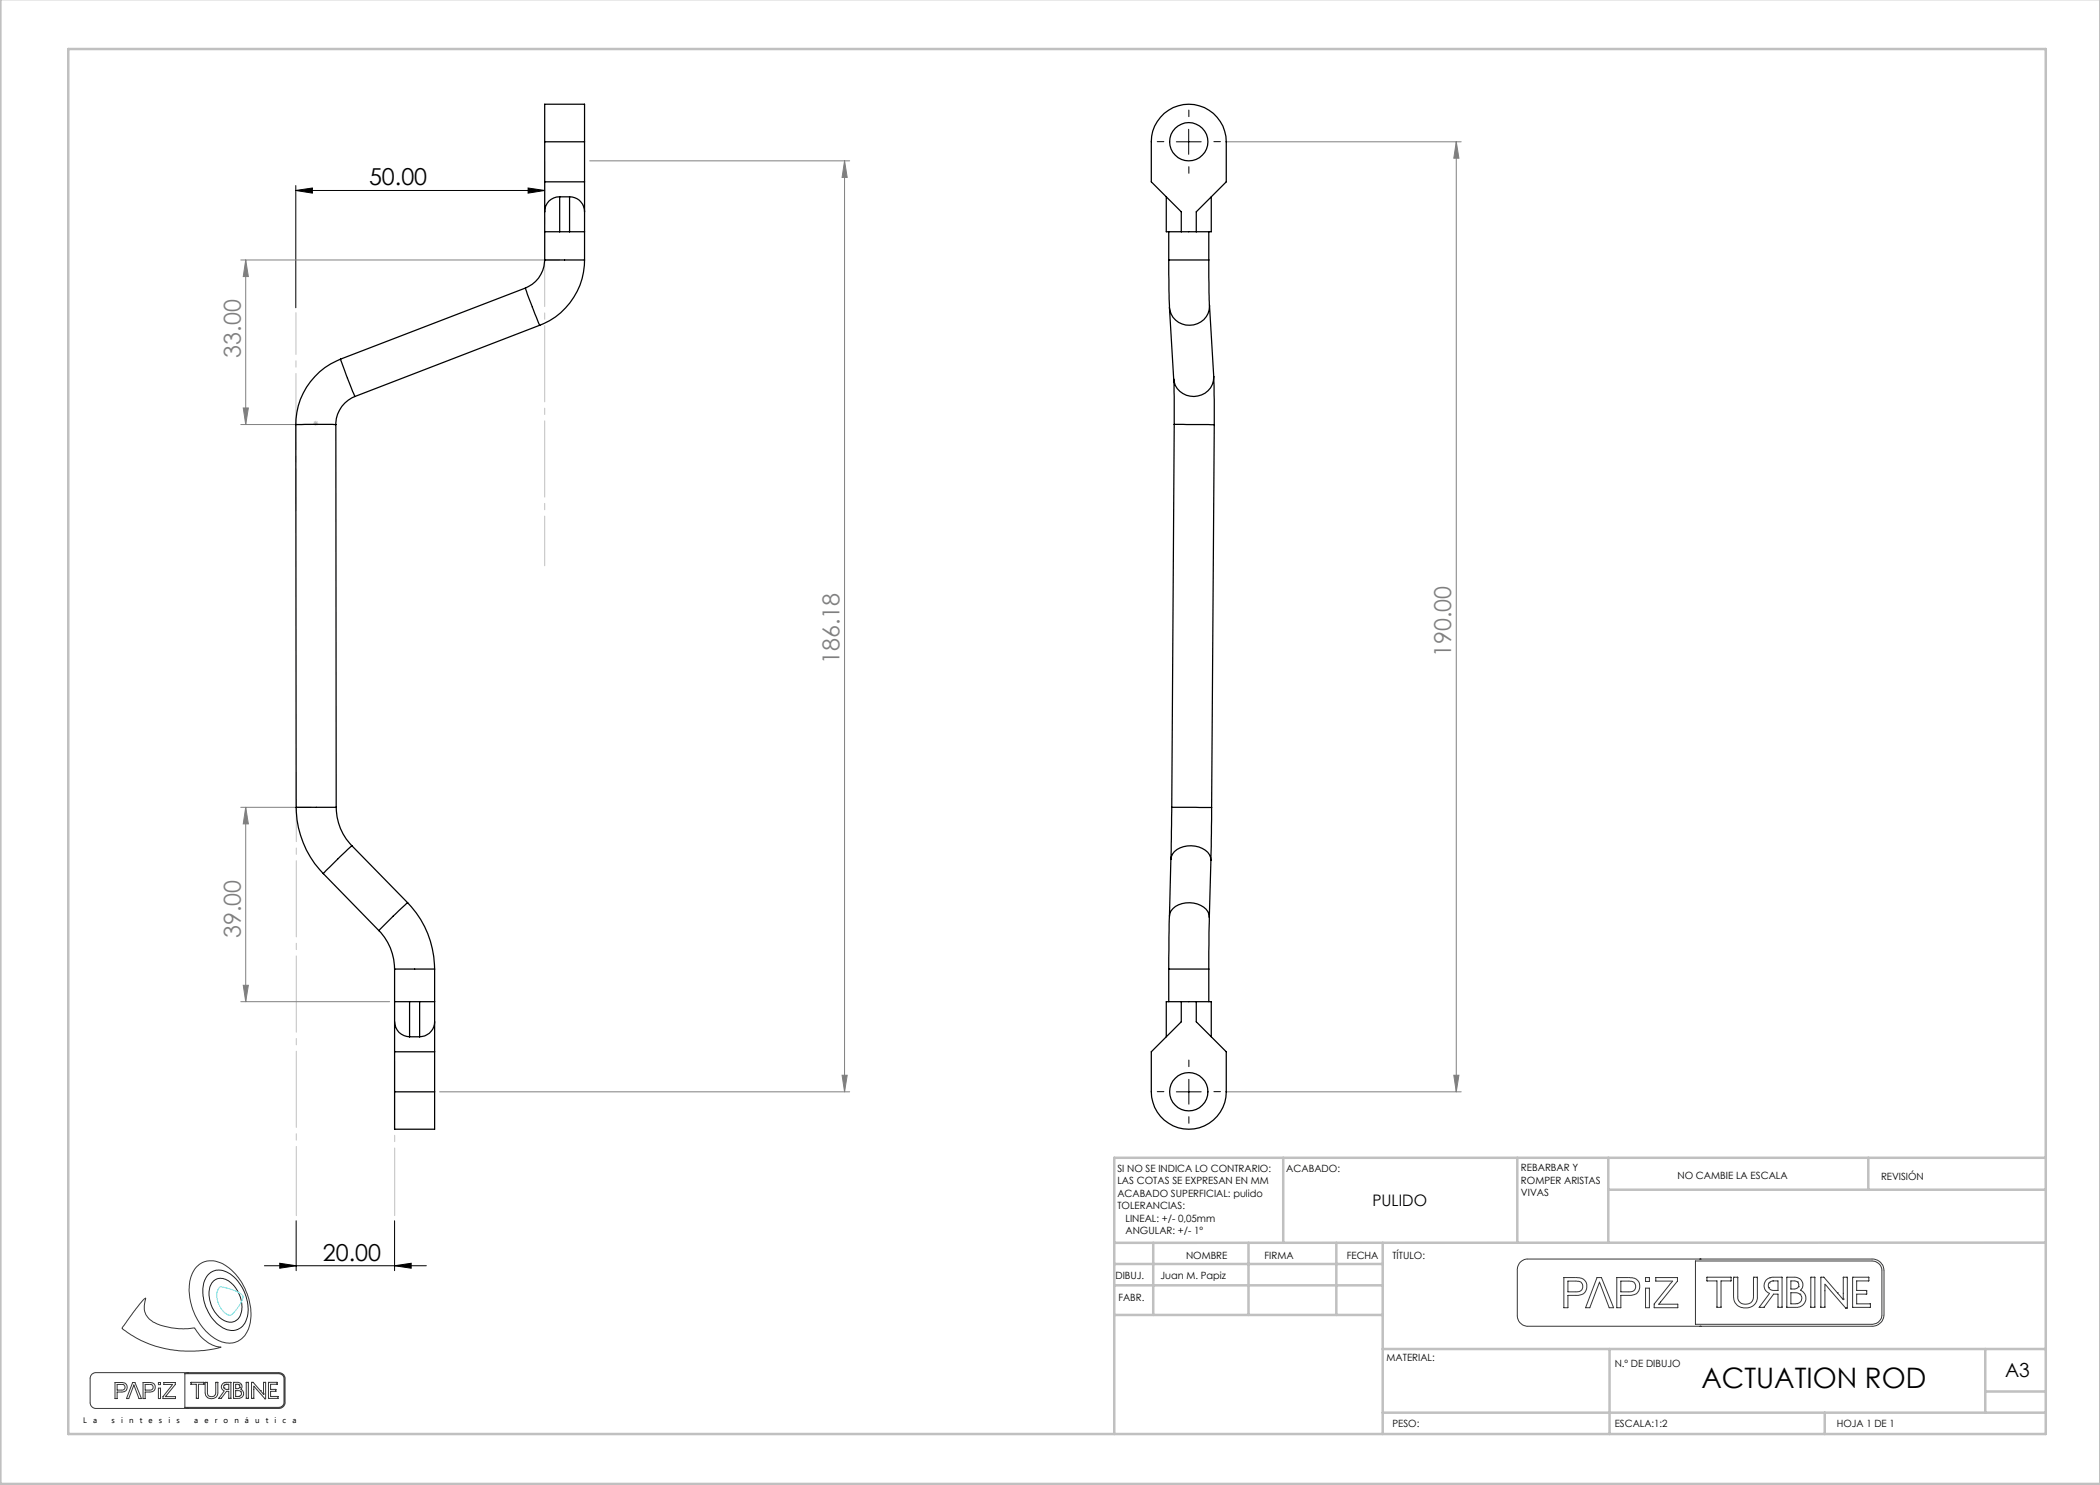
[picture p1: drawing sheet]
<svg xmlns="http://www.w3.org/2000/svg" width="420mm" height="297mm" viewBox="0 0 420 297" stroke-linecap="round" stroke-linejoin="round" font-family="sans-serif">
<g fill="none" stroke="#000" stroke-width=".2">
<path d="M59.2 38.1l3.3-.5v1zM59.2 37.1v24.5M59.2 38.1h49.7M105.6 37.6l3.3 .5-3.3 .5zM235.3 28.4h4.9M237.7 25.9v5M235.3 218.4h4.9M237.8 215.9v4.9M52.9 253.1h32.4M56 252.7l3.2 .4-3.2 .5zM59.2 244.2v9.9M78.9 253.1l3.3-.4v.9z"/>
<path d="M78.9 244.2v9.9"/>
</g>
<path d="M41.6 255a3.3 3.3 0 0 1 4.6-.1 8.5 8.5 0 0 1 3 9.2 3.1 3.1 0 0 1-5.1 1.2 8.3 8.3 0 0 1-3-9.5zM42.8 256.1a2.75 2.75 0 0 1 3.8 .8 5.8 5.8 0 0 1 1.2 6.7 2.41 2.41 0 0 1-3.7 .1 6 6 0 0 1-1.8-7.1z" fill="none" stroke="#191924" stroke-width=".2"/>
<g fill="none" stroke="#373737" stroke-width=".2">
<path d="M28.9 259.7h.2l-.1 .5a3.6 3.6 0 0 0 2.5 4.6 14.8 14.8 0 0 0 7.4 .8 7.3 7.3 0 0 0 5.3 3.8l-2.8 .6a22.3 22.3 0 0 1-17-4.3l2.8-3.9zM39.5 253.2a4.6 4.6 0 0 1 6.1 .2 11.8 11.8 0 0 1 4.2 12.1 4.2 4.2 0 0 1-6.6 2.3 11.8 11.8 0 0 1-5-12.6l.7-1.4zM304.1 252.4l.7-.5 .5-.1h69.1a2.35 2.35 0 0 1 2.4 2.3v8.9a2.42 2.42 0 0 1-2.4 2.3h-68.8a2.17 2.17 0 0 1-2.1-2.2v-9.3l.1-.7zM312.8 255.5h2.3a1.85 1.85 0 0 1 2.2 2.3 1.83 1.83 0 0 1-2.2 1.3h-1.5v2.4h-.8zM313.6 256.2h1.5a1.12 1.12 0 0 1 1.5 1.1 1.12 1.12 0 0 1-1.5 1.1h-1.5zM319.4 255.5h.9l2.4 6h-.9l-1.9-5.1-1.9 5.1h-.9zM323.4 255.5h2.2a1.81 1.81 0 0 1 2.3 1.6 1.79 1.79 0 0 1-2.2 2h-1.5v2.4h-.8zM324.2 256.2h1.5a1.12 1.12 0 0 1 1.4 1.1 1.12 1.12 0 0 1-1.4 1.1h-1.5zM329.1 255.5h.8v.8h-.8zM329.1 257.6h.8v3.9h-.8zM331.2 255.5h4.3v.7l-3.7 4.6h3.8v.7h-4.8v-.7l3.7-4.6h-3.3zM339.1 252.2h35.3a1.99 1.99 0 0 1 2 1.9v8.9a1.99 1.99 0 0 1-2 1.9h-35.3z"/>
<path d="M340 251.8h.1M341.4 255.4h4.8v.8h-2v5.3h-.8v-5.3h-2zM346.7 255.4h.9v3.9a1.57 1.57 0 0 0 1.5 1.5 1.57 1.57 0 0 0 1.6-1.5v-3.9h.8v4a2.42 2.42 0 0 1-1.7 2.1 2.42 2.42 0 0 1-2.6-.8l-.3-.3-.2-.9zM353.2 256l.5-.3 .7-.3h2v6.1h-.8v-2.7h-.9l-1.9 2.7h-1l2.1-2.8a1.67 1.67 0 0 1-.7-2.7zM353.7 257.5h.1M353.8 256.6l-.1 .3v.6M353.8 256.6h.1M354 255.5h.1M354.5 256.2h.1M354.5 256.2h1.1v1.9h-1.2l-.7-.6M354.5 256.2l-.7 .4M357.4 255.4h1.5a1.53 1.53 0 0 1 1.5 .9 1.53 1.53 0 0 1-.3 1.8 1.79 1.79 0 0 1 1 2 1.79 1.79 0 0 1-1.9 1.4h-1.8z"/>
<path d="M359.5 256.4l.2 .3v.6M359.5 256.4l-.5-.2h-.8v1.6h.9l.6-.5M359.5 256.4h.1M359.7 257.3h.1M360 258.8h.1M360 258.8a1.09 1.09 0 0 1 .3 1.2 1.09 1.09 0 0 1-.9 .7M360 258.8l-.7-.3h-1.1v2.3l1.2-.1M360.1 258.1h.1M362.2 255.4h.8v6.1h-.8zM367.5 258.6l1.2 1.4v-.2M367.5 258.6l-2.7-3.2h-.6v6.1h.8v-4.7l4.1 4.8h.4v-6.2h-.8v4.4M367.5 258.6h.1"/>
<path d="M368.7 259.8h.1M370.5 255.4h3.3v.8h-2.5v1.9h2v.7h-2v2h2.8v.7h-3.6zM18.4 274.8l.7-.3h36.6a1.21 1.21 0 0 1 1.3 1.2v4.8a1.21 1.21 0 0 1-1.3 1.2h-36.5a1.21 1.21 0 0 1-1.2-1.1v-5zM23 276.5h1.2a.98 .98 0 0 1 1.3 .9 .98 .98 0 0 1-1.3 1h-.8v1.3h-.4zM23.4 276.9h.8a.59 .59 0 0 1 .8 .6 .59 .59 0 0 1-.8 .5h-.8zM26.5 276.5h.5l1.3 3.2h-.5l-1-2.7-1 2.7h-.5zM28.6 276.5h1.2a.98 .98 0 0 1 1.3 .9 .98 .98 0 0 1-1.2 1h-.9v1.3h-.4zM29 276.9h.8a.59 .59 0 0 1 .8 .5 .59 .59 0 0 1-.7 .6h-.9zM31.7 276.5h.4v.4h-.4zM31.7 277.6h.4v2.1h-.4zM32.8 276.5h2.3v.4l-2 2.4h2v.4h-2.5v-.4l1.9-2.4h-1.7zM37 274.7h18.7a1.03 1.03 0 0 1 1.1 1v4.8a1.09 1.09 0 0 1-1.1 1h-18.7z"/>
<path d="M37.5 274.5h.1M38.2 276.5h2.6v.4h-1.1v2.8h-.4v-2.8h-1.1zM41 276.5h.5v2a.83 .83 0 0 0 .8 .8 .83 .83 0 0 0 .8-.8v-2h.5v2a1.27 1.27 0 0 1-1.3 1.2 1.27 1.27 0 0 1-1.3-1.2zM44.4 276.8l.6-.3h1.2v3.2h-.4v-1.4h-.5l-1 1.4h-.6l1.1-1.5a.88 .88 0 0 1-.4-1.4zM44.8 277.6h.1M44.8 277.1h.1M44.8 277.1v.5M44.9 276.5h.1M45.2 276.9h.6v1h-.6l-.4-.3M45.2 276.9l-.4 .2M45.2 276.9h.1M46.7 276.5h.8a.8 .8 0 0 1 .8 .4 .8 .8 0 0 1-.1 .9 .96 .96 0 0 1 .5 1.2 .96 .96 0 0 1-1 .7h-1z"/>
<path d="M47.8 279.3h.1M47.8 277h.1M47.8 277l.1 .5M47.8 277l-.7-.1v.8h.5l.3-.2M47.9 277.5h.1M48.1 278.3a.58 .58 0 0 1 .2 .6 .58 .58 0 0 1-.5 .4M48.1 278.3l-1-.2v1.2h.7M48.1 278.3h.1M48.2 277.8h.1M49.2 276.5h.5v3.2h-.5zM52.1 278.1l-1.5-1.6h-.3v3.2h.5v-2.5l2.2 2.5h.1v-3.2h-.4v2.3M52.1 278.1h.1"/>
<path d="M52.1 278.1l.6 .7M52.7 278.8h.1M53.7 276.5h1.7v.4h-1.3v1h1.1v.4h-1.1v1h1.5v.4h-1.9zM340 265.3h.1M359.4 260.7h.1M37.5 281.7h.1"/>
</g>
<path d="M62.7 84.7h.9M62.8 84.3l.7 .7M63.1 84.2v1M63.5 84.3l-.7 .7" fill="none" stroke="#c0c0c0" stroke-width=".2"/>
<path d="M44 257.3l1.1 .3a5.5 5.5 0 0 1 3.5 1.7 6.5 6.5 0 0 1-2.6 3.8 4.2 4.2 0 0 1-2.6-4.4l.2-.9z" fill="none" stroke="#71e1e1" stroke-width=".2"/>
<g fill="none" stroke="#808080" stroke-width=".2">
<path d="M117.9 32.2h52M168.9 32.2l.5 3.3h-1zM168.9 32.2v186.2M245.1 28.4h47.1M291.3 28.4l.5 3.2h-1zM291.3 28.4v190M48.2 52h63.7M49.1 52l.6 3.3h-1.1zM49.1 52v32.9M48.2 84.9h14M48.6 81.6h1.1l-.6 3.3zM48.2 161.5h14.1"/>
<path d="M49.1 161.5v38.8M49.1 161.5l.6 3.3h-1.1zM48.6 197.1h1.1l-.6 3.2zM48.2 200.3h29.7M87.9 218.4h82M168.4 215h1l-.5 3.4zM245.1 218.4h47.1M290.8 215h1l-.5 3.4z"/>
</g>
<path d="M232.8 28.3h-1.4M237.8 23.3v-1.3M237.8 33.3v1.4M242.8 28.3h1.3M232.8 218.3h-1.3M237.8 213.3v-1.3M242.8 218.3h1.3M237.8 223.3v1.4" fill="none" stroke="#000" stroke-width=".2" stroke-dasharray="15.2 1.3 1.3 1.3"/>
<path d="M108.9 32.3v80.9" fill="none" stroke="#c0c0c0" stroke-width=".2" stroke-dasharray="15.2 1.3 1.3 1.3" stroke-dashoffset="5.3"/>
<path d="M59.2 102.1v-39.6" fill="none" stroke="#c0c0c0" stroke-width=".2" stroke-dasharray="15.2 1.3 1.3 1.3" stroke-dashoffset="6.9"/>
<path d="M59.3 154.5v88.6" fill="none" stroke="#c0c0c0" stroke-width=".2" stroke-dasharray="15.2 1.3 1.3 1.3" stroke-dashoffset="1.4"/>
<path d="M78.9 212.3v30.8" fill="none" stroke="#c0c0c0" stroke-width=".2" stroke-dasharray="15.2 1.3 1.3 1.3" stroke-dashoffset="1.7"/>
<g fill="none" stroke="#c0c0c0" stroke-width=".5">
<path d="M.1 -.1v296.9h419.9M13.7 9.8h395.5v277h-395.5zM256.6 231.6v17M303.5 231.6v17M321.7 231.6v17M321.7 237.9h87.5M373.7 231.6v6.3M409.2 231.6h-186.4v55.2M222.8 257.1h53.7M222.8 252.8h53.7M230.6 248.6v14.4M249.7 248.6v14.4"/>
<path d="M267.3 248.6v14.4M276.5 248.6v38.2M409.2 248.5l-186.4 .1M222.8 263h53.7M276.5 269.8h132.7M321.9 269.8v17M397.1 269.8v12.7M397.1 278.3h12.1M276.5 282.5h132.7M364.9 282.5v4.3"/>
</g>
<g fill="#000">
<path d="M59.2 38.1l3.3-.5v1zM105.6 37.6l3.3 .5-3.3 .5z"/>
<path d="M56 252.7l3.2 .4-3.2 .5zM78.9 253.1l3.3-.4v.9z"/>
</g>
<g fill="#808080">
<path d="M48.6 197.1h1.1l-.6 3.2zM49.1 161.5l.6 3.3h-1.1zM290.8 215h1l-.5 3.4zM291.3 28.4l.5 3.2h-1z"/>
<path d="M168.9 32.2l.5 3.3h-1zM168.4 215h1l-.5 3.4zM49.1 52l.6 3.3h-1.1zM48.6 81.6h1.1l-.6 3.3z"/>
</g>
<g fill="none" stroke="#000" stroke-width=".25">
<path d="M108.9 28.4v-7.6h8v7.6M108.9 28.4v23.6M108.9 36.4h8M108.9 28.4h8M111.9 39.4a2.9 2.9 0 0 0-3 3M111.9 39.4h2M111.9 39.4v7M113.9 39.4a2.92 2.92 0 0 1 3 3M113.9 39.4v7M116.9 28.4v23.6M233.3 39.4v7h3M242.3 39.4v7h-3"/>
<path d="M105.1 57.6l2.8 7.4M105.1 57.6l-37 14.2M108.9 52a6.2 6.2 0 0 1-3.8 5.6M108.9 46.4h3M108.9 52h8M111.9 46.4h2M113.9 46.4h3M116.9 52a14 14 0 0 1-9 13M233.8 52l.1 9.6M233.8 52h8M233.8 46.4v5.6M236.3 46.4v-4l-6-6v-8a7.5 7.5 0 0 1 7.5-7.6 7.5 7.5 0 0 1 7.5 7.6v8l-6 6v4"/>
<path d="M236.3 46.4h3M241.8 52l.1 9.1M241.8 46.4v5.6M68.1 71.8a14.1 14.1 0 0 0-8.9 13.1M68.1 71.8l2.9 7.5M71 79.3a6 6 0 0 0-3.8 5.6M107.9 65l-36.9 14.3M233.9 61.6l.8 14.2M234.7 75.8l.1 9.1M241.9 61.1a4 4 0 0 1-3.8 4 4 4 0 0 1-4.2-3.5M241.9 61.1l.8 14.2M242.7 75.3l.2 9.6"/>
<path d="M242.7 75.3a4 4 0 0 1-3.7 4 4 4 0 0 1-4.3-3.5M59.2 84.9h8M59.2 84.9v76.6M67.2 84.9v76.6M234.8 84.9h8.1M234.8 84.9l-.4 76.6M242.9 84.9l-.6 76.6M59.2 161.5a19.3 19.3 0 0 0 5.5 13.2M64.7 174.7l11.1 11.4M67.2 161.5a11 11 0 0 0 3.2 7.7M67.2 161.5h-8M70.4 169.2l-5.7 5.5"/>
<path d="M70.4 169.2l11.1 11.3M234.2 171.8a3.6 3.6 0 0 1 4-2.6 3.6 3.6 0 0 1 4 2.8M234.2 171.8l-.3 11.4M234.4 161.5l-.2 10.3M234.4 161.5h7.9M242.2 172l-.3 11.4M242.3 161.5l-.1 10.5M75.8 186.1a11 11 0 0 1 3.1 7.7M78.9 193.8h8M78.9 193.8v24.6M81.5 180.5a19 19 0 0 1 5.4 13.3M81.5 180.5l-5.7 5.6"/>
<path d="M86.9 193.8v24.6M233.8 193.8h8M233.8 193.8v6.5M233.9 183.2l-.1 10.6M233.9 183.2a3.2 3.2 0 0 1 3.2-2.6 4.2 4.2 0 0 1 4.7 2.3l.1 .5M241.8 193.8v6.5M241.9 183.4l-.1 10.4M78.9 218.4v7.4h8v-7.4M78.9 204.4a3 3 0 0 0 3 3M78.9 200.3h3M78.9 218.4h8M78.9 210.4h8"/>
<path d="M81.9 207.4h2M81.9 200.3v7.1M81.9 200.3h2M83.9 200.3h3M83.9 200.3v7.1M86.9 204.4a3 3 0 0 1-3 3M236.3 200.3v4.1l-6 6v8a7.5 7.5 0 0 0 7.5 7.4 7.5 7.5 0 0 0 7.5-7.4v-8l-6-6v-4.1M236.3 200.3h-3v7.1M236.3 200.3h3M239.3 200.3h3v7.1"/>
<circle cx="237.8" cy="28.4" r="3.8"/>
<circle cx="237.7" cy="218.3" r="3.8"/>
</g>
<text font-size="5.6" x="340.3" y="277.7">ACTUATION ROD</text>
<g font-size="4.7">
<text x="73.8" y="37.1">50.00</text>
<text x="64.6" y="252.1">20.00</text>
</g>
<g font-size="4.7" fill="#808080">
<text x="48.2" y="71.5" transform="rotate(-90 48.2 71.5)">33.00</text>
<text x="290.3" y="131.4" transform="rotate(-90 290.3 131.4)">190.00</text>
<text x="167.9" y="132.8" transform="rotate(-90 167.9 132.8)">186.18</text>
<text x="48.2" y="187.7" transform="rotate(-90 48.2 187.7)">39.00</text>
</g>
<text font-size="3.9" x="401" y="275.4">A3</text>
<text font-size="3.2" x="274.5" y="241.2">PULIDO</text>
<g font-size="2">
<text x="223.5" y="234.4">SI NO SE INDICA LO CONTRARIO:</text>
<text x="223.5" y="236.9">LAS COTAS SE EXPRESAN EN MM</text>
<text x="223.5" y="239.4">ACABADO SUPERFICIAL: pulido</text>
<text x="257.2" y="234.4">ACABADO:</text>
<text x="304.2" y="234.3">REBARBAR Y</text>
<text x="304.2" y="236.8">ROMPER ARISTAS</text>
<text x="304.2" y="239.3">VIVAS</text>
<text x="335.5" y="235.8">NO CAMBIE LA ESCALA</text>
<text x="376.2" y="235.9">REVISIÓN</text>
<text x="223.5" y="241.9">TOLERANCIAS:</text>
<text x="225.1" y="244.4">LINEAL: +/- 0,05mm</text>
<text x="225.1" y="246.9">ANGULAR: +/- 1º</text>
<text x="237.2" y="251.8">NOMBRE</text>
<text x="252.9" y="251.7">FIRMA</text>
<text x="269.3" y="251.7">FECHA</text>
<text x="278.5" y="251.7">TÍTULO:</text>
<text x="223.1" y="255.9">DIBUJ.</text>
<text x="232.1" y="255.9">Juan M. Papiz</text>
<text x="223.7" y="260.1">FABR.</text>
<text x="277.3" y="272.3">MATERIAL:</text>
<text x="323" y="273.4">N.º DE DIBUJO</text>
<text x="278.5" y="285.3">PESO:</text>
<text x="323" y="285.4">ESCALA:1:2</text>
<text x="367.4" y="285.4">HOJA 1 DE 1</text>
</g>
<g font-size="1.6">
<text x="16.7" y="284.6">L</text>
<text x="18.6" y="284.6">a</text>
<text x="22.3" y="284.6">s</text>
<text x="24.2" y="284.6">i</text>
<text x="25.8" y="284.6">n</text>
<text x="28" y="284.6">t</text>
<text x="29.7" y="284.6">e</text>
<text x="31.8" y="284.6">s</text>
<text x="33.7" y="284.6">i</text>
<text x="35.3" y="284.6">s</text>
<text x="38.8" y="284.6">a</text>
<text x="40.9" y="284.6">e</text>
<text x="42.9" y="284.6">r</text>
<text x="44.7" y="284.6">o</text>
<text x="46.9" y="284.6">n</text>
<text x="49" y="284.6">á</text>
<text x="51" y="284.6">u</text>
<text x="53.2" y="284.6">t</text>
<text x="54.9" y="284.6">i</text>
<text x="56.5" y="284.6">c</text>
<text x="58.5" y="284.6">a</text>
</g>
</svg>
